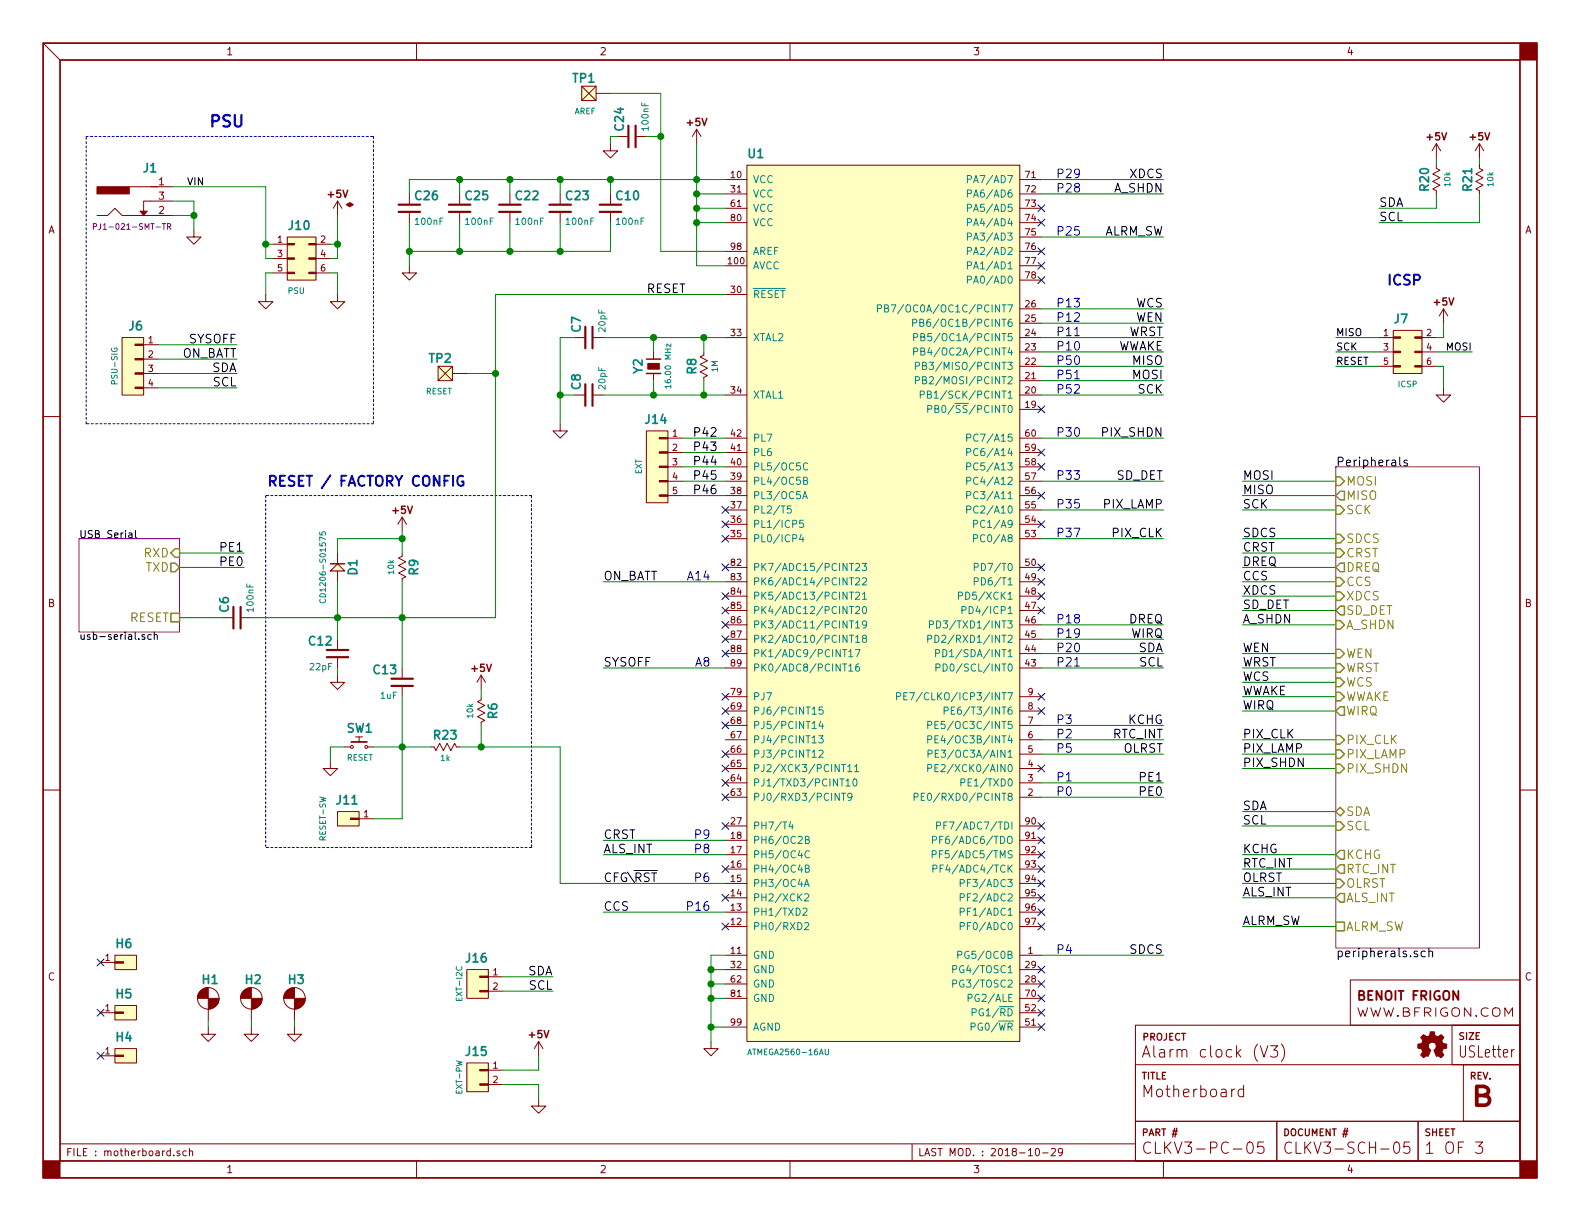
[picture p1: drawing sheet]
EESchema Schematic File Version 4
LIBS:motherboard-cache
EELAYER 26 0
EELAYER END
$Descr USLetter 11000 8500
encoding utf-8
Sheet 1 3
Title "Motherboard"
Date "2018-10-29"
Rev "B"
Comp ""
Comment1 "CLKV3-PC-05"
Comment2 "CLKV3-SCH-05"
Comment3 "Alarm clock (V3)"
Comment4 ""
$EndDescr
$Comp
L connectors:HEADER-2x03 J7
U 1 1
P 9800 2450
F 0 "J7" H 9700 2650 60  0000 L BNB
F 1 "ICSP" H 9800 2250 40  0000 C TNN
F 2 "conn-header:HDR-M-2x03" H 9800 1250 60  0001 C CNN
F 3 "" H 9800 1250 60  0001 C CNN
F 4 "CES-103-01-T-D" H 9700 2750 40  0001 L BNN "Part"
F 5 "Connector" H 9700 2850 40  0001 L BNN "Family"
	1    9800 2450
	1    0    0    -1  
$EndComp
$Comp
L ic-cpu:ATMEGA2560-16AU U1
U 1 1
P 6150 4200
F 0 "U1" H 5200 7300 60  0000 L BNB
F 1 "ATMEGA2560-16AU" H 5200 1100 40  0000 L TNN
F 2 "smt-qfp:QFP-14-100" H 5200 1000 40  0001 L CNN
F 3 "A" H 5200 7475 40  0001 L BNN
F 4 "IC" H 5200 7400 40  0001 L BNN "Family"
	1    6150 4200
	1    0    0    -1  
$EndComp
$Comp
L power:GND #PWR05
U 1 1
P 4950 7250
F 0 "#PWR05" H 4950 7300 30  0001 C CNN
F 1 "GND" H 4950 7125 30  0001 C CNN
F 2 "" H 4950 7250 60  0000 C CNN
F 3 "" H 4950 7250 60  0000 C CNN
	1    4950 7250
	1    0    0    -1  
$EndComp
Wire Wire Line
	4950 7150 5050 7150
Wire Wire Line
	4950 6650 4950 6750
Wire Wire Line
	5050 6950 4950 6950
Connection ~ 4950 7150
Wire Wire Line
	5050 6850 4950 6850
Connection ~ 4950 6950
Wire Wire Line
	5050 6750 4950 6750
Connection ~ 4950 6850
Wire Wire Line
	5050 6650 4950 6650
Connection ~ 4950 6750
Wire Wire Line
	9600 2350 9300 2350
$Comp
L power:+5V #PWR06
U 1 1
P 10050 2250
F 0 "#PWR06" H 10050 2475 30  0001 C CNN
F 1 "+5V" V 9975 2250 30  0001 C CNN
F 2 "" H 10050 2250 60  0000 C CNN
F 3 "" H 10050 2250 60  0000 C CNN
	1    10050 2250
	1    0    0    -1  
$EndComp
$Comp
L power:GND #PWR07
U 1 1
P 10050 2700
F 0 "#PWR07" H 10050 2750 30  0001 C CNN
F 1 "GND" H 10050 2575 30  0001 C CNN
F 2 "" H 10050 2700 60  0000 C CNN
F 3 "" H 10050 2700 60  0000 C CNN
	1    10050 2700
	1    0    0    -1  
$EndComp
Wire Wire Line
	10000 2550 10050 2550
Wire Wire Line
	10050 2550 10050 2700
Wire Wire Line
	10000 2350 10050 2350
Wire Wire Line
	10050 2350 10050 2250
Wire Wire Line
	10000 2450 10250 2450
Text Label 10250 2450 2    50   ~ 0
MOSI
Wire Wire Line
	9600 2450 9300 2450
Wire Wire Line
	9600 2550 9300 2550
Text Label 9300 2550 0    50   ~ 0
RESET
Text Label 9300 2450 0    50   ~ 0
SCK
Text Label 9300 2350 0    50   ~ 0
MISO
Wire Wire Line
	7250 2750 8100 2750
Wire Wire Line
	7250 2650 8100 2650
Wire Wire Line
	7250 2550 8100 2550
Text Label 8100 2550 2    60   ~ 0
MISO
Text Label 8100 2650 2    60   ~ 0
MOSI
Text Label 8100 2750 2    60   ~ 0
SCK
$Sheet
S 550  3750 700  650 
U 578C5B51
F0 "USB Serial" 50
F1 "usb-serial.sch" 50
F2 "RXD" I R 1250 3850 60 
F3 "TXD" O R 1250 3950 60 
F4 "RESET" U R 1250 4300 60 
$EndSheet
$Comp
L connectors:HEADER-1x01 H5
U 1 1
P 850 7050
F 0 "H5" H 800 7150 60  0000 L BNB
F 1 "HEADER-1x01" V 1000 7050 40  0001 C CNN
F 2 "conn-wire-pads:SolderPad-100x500" H 700 7025 60  0001 C CNN
F 3 "" H 800 7125 60  0001 C CNN
F 4 "-" H 800 7250 40  0001 L BNN "Part"
F 5 "Virtual" H 800 7350 40  0001 L BNN "Family"
	1    850  7050
	1    0    0    -1  
$EndComp
$Comp
L connectors:HEADER-1x01 H4
U 1 1
P 850 7350
F 0 "H4" H 800 7450 60  0000 L BNB
F 1 "HEADER-1x01" V 1000 7350 40  0001 C CNN
F 2 "conn-wire-pads:SolderPad-100x500" H 700 7325 60  0001 C CNN
F 3 "" H 800 7425 60  0001 C CNN
F 4 "-" H 800 7550 40  0001 L BNN "Part"
F 5 "Virtual" H 800 7650 40  0001 L BNN "Family"
	1    850  7350
	1    0    0    -1  
$EndComp
$Comp
L passive:RESISTOR R8
U 1 1
P 4900 2550
F 0 "R8" H 4900 2635 60  0000 C CNB
F 1 "1M" H 4900 2475 40  0000 C CNN
F 2 "smt:R-0603" H 4900 2410 40  0001 C CNN
F 3 "" H 4900 2650 60  0000 C CNN
F 4 "-" H 4900 2710 45  0001 C CNN "Part"
F 5 "Passive" H 5130 2840 50  0001 C CNN "Family"
	1    4900 2550
	0    -1   1    0   
$EndComp
Wire Wire Line
	4200 2350 4550 2350
Wire Wire Line
	4900 2350 4900 2450
Wire Wire Line
	4900 2750 4900 2650
Wire Wire Line
	4200 2750 4550 2750
$Comp
L passive:CRYSTAL Y2
U 1 1
P 4550 2550
F 0 "Y2" H 4550 2660 60  0000 C CNB
F 1 "16.00 MHz" H 4550 2450 40  0000 C CNN
F 2 "crystals:smt-CSM-3X-7x4mm" H 4550 2390 40  0001 C CNN
F 3 "" H 4550 2670 60  0000 C CNN
F 4 "ECS-160-20-3X-TR" V 4800 2450 45  0001 C CNN "Part"
F 5 "Passive" H 4780 2840 50  0001 C CNN "Family"
	1    4550 2550
	0    -1   -1   0   
$EndComp
Wire Wire Line
	4550 2350 4550 2450
Connection ~ 4900 2350
Wire Wire Line
	4550 2650 4550 2750
Connection ~ 4900 2750
$Comp
L passive:CAP C7
U 1 1
P 4100 2350
F 0 "C7" H 4130 2440 60  0000 L CNB
F 1 "20pF" H 4130 2260 45  0000 L CNN
F 2 "smt:C-0603" H 4135 2195 40  0001 L CNN
F 3 "" H 4100 2450 60  0001 C CNN
F 4 "-" H 4140 2515 45  0001 L CNN "Part"
F 5 "Passive" H 4330 2640 50  0001 C CNN "Family"
	1    4100 2350
	0    -1   -1   0   
$EndComp
$Comp
L passive:CAP C8
U 1 1
P 4100 2750
F 0 "C8" H 4130 2840 60  0000 L CNB
F 1 "20pF" H 4130 2660 45  0000 L CNN
F 2 "smt:C-0603" H 4135 2595 40  0001 L CNN
F 3 "" H 4100 2850 60  0001 C CNN
F 4 "-" H 4140 2915 45  0001 L CNN "Part"
F 5 "Passive" H 4330 3040 50  0001 C CNN "Family"
	1    4100 2750
	0    -1   -1   0   
$EndComp
$Comp
L power:GND #PWR011
U 1 1
P 3900 2950
F 0 "#PWR011" H 3900 3000 30  0001 C CNN
F 1 "GND" H 3900 2825 30  0001 C CNN
F 2 "" H 3900 2950 60  0000 C CNN
F 3 "" H 3900 2950 60  0000 C CNN
	1    3900 2950
	1    0    0    -1  
$EndComp
Wire Wire Line
	3900 2350 3900 2750
Wire Wire Line
	3900 2750 4000 2750
Wire Wire Line
	3900 2350 4000 2350
Connection ~ 3900 2750
Connection ~ 4550 2350
Connection ~ 4550 2750
Wire Wire Line
	7250 4550 8100 4550
Wire Wire Line
	7250 4650 8100 4650
Text Label 8100 4550 2    60   ~ 0
SDA
Text Label 8100 4650 2    60   ~ 0
SCL
$Comp
L passive:CAP C10
U 1 1
P 4250 1450
F 0 "C10" H 4280 1540 60  0000 L CNB
F 1 "100nF" H 4280 1360 45  0000 L CNN
F 2 "smt:C-0603" H 4285 1295 40  0001 L CNN
F 3 "" H 4250 1550 60  0001 C CNN
F 4 "-" H 4290 1615 45  0001 L CNN "Part"
F 5 "Passive" H 4480 1740 50  0001 C CNN "Family"
	1    4250 1450
	1    0    0    -1  
$EndComp
$Comp
L switches:MOM-SPST SW1
U 1 1
P 2500 5200
F 0 "SW1" H 2400 5300 60  0000 L BNB
F 1 "RESET" H 2400 5150 40  0000 L TNN
F 2 "switches:B3F-10XX" H 2400 5075 40  0001 L TNN
F 3 "" H 2425 4975 60  0001 C CNN
F 4 "B3F-1000" H 2575 5400 40  0001 L BNN "Part"
F 5 "Switch" H 2575 5500 40  0001 L BNN "Family"
	1    2500 5200
	-1   0    0    -1  
$EndComp
$Comp
L connectors:HEADER-1x01 H6
U 1 1
P 850 6700
F 0 "H6" H 800 6800 60  0000 L BNB
F 1 "HEADER-1x01" V 1000 6700 40  0001 C CNN
F 2 "conn-wire-pads:SolderPad-100x300" H 700 6675 60  0001 C CNN
F 3 "" H 800 6775 60  0001 C CNN
F 4 "-" H 800 6900 40  0001 L BNN "Part"
F 5 "Virtual" H 800 7000 40  0001 L BNN "Family"
	1    850  6700
	1    0    0    -1  
$EndComp
$Comp
L power:GND #PWR016
U 1 1
P 2300 5300
F 0 "#PWR016" H 2300 5350 30  0001 C CNN
F 1 "GND" H 2300 5175 30  0001 C CNN
F 2 "" H 2300 5300 60  0000 C CNN
F 3 "" H 2300 5300 60  0000 C CNN
	1    2300 5300
	-1   0    0    -1  
$EndComp
Wire Wire Line
	2400 5200 2300 5200
Wire Wire Line
	2300 5200 2300 5300
Wire Wire Line
	3000 5200 2800 5200
$Comp
L passive:CAP C13
U 1 1
P 2800 4750
F 0 "C13" H 2830 4840 60  0000 L CNB
F 1 "1uF" H 2830 4660 45  0000 L CNN
F 2 "smt:C-0603" H 2835 4595 40  0001 L CNN
F 3 "" H 2800 4850 60  0001 C CNN
F 4 "-" H 2840 4915 45  0001 L CNN "Part"
F 5 "Passive" H 3030 5040 50  0001 C CNN "Family"
	1    2800 4750
	-1   0    0    -1  
$EndComp
Wire Wire Line
	2800 4850 2800 5200
Connection ~ 2800 5200
$Comp
L power:+5V #PWR019
U 1 1
P 2800 3700
F 0 "#PWR019" H 2800 3925 30  0001 C CNN
F 1 "+5V" V 2725 3700 30  0001 C CNN
F 2 "" H 2800 3700 60  0000 C CNN
F 3 "" H 2800 3700 60  0000 C CNN
	1    2800 3700
	-1   0    0    -1  
$EndComp
$Comp
L passive:RESISTOR R9
U 1 1
P 2800 3950
F 0 "R9" H 2800 4035 60  0000 C CNB
F 1 "10k" H 2800 3875 40  0000 C CNN
F 2 "smt:R-0603" H 2800 3810 40  0001 C CNN
F 3 "" H 2800 4050 60  0000 C CNN
F 4 "-" H 2800 4110 45  0001 C CNN "Part"
F 5 "Passive" H 3030 4240 50  0001 C CNN "Family"
	1    2800 3950
	0    1    -1   0   
$EndComp
Wire Wire Line
	2800 3700 2800 3750
$Comp
L passive:RESISTOR R6
U 1 1
P 3350 4950
F 0 "R6" H 3350 5035 60  0000 C CNB
F 1 "10k" H 3350 4875 40  0000 C CNN
F 2 "smt:R-0603" H 3350 4810 40  0001 C CNN
F 3 "" H 3350 5050 60  0000 C CNN
F 4 "-" H 3350 5110 45  0001 C CNN "Part"
F 5 "Passive" H 3580 5240 50  0001 C CNN "Family"
	1    3350 4950
	0    1    -1   0   
$EndComp
$Comp
L power:+5V #PWR020
U 1 1
P 3350 4800
F 0 "#PWR020" H 3350 5025 30  0001 C CNN
F 1 "+5V" V 3275 4800 30  0001 C CNN
F 2 "" H 3350 4800 60  0000 C CNN
F 3 "" H 3350 4800 60  0000 C CNN
	1    3350 4800
	-1   0    0    -1  
$EndComp
Wire Wire Line
	3350 4800 3350 4850
Wire Wire Line
	3350 5050 3350 5200
$Comp
L passive:CAP C12
U 1 1
P 2350 4550
F 0 "C12" H 2380 4640 60  0000 L CNB
F 1 "22pF" H 2380 4460 45  0000 L CNN
F 2 "smt:C-0603" H 2385 4395 40  0001 L CNN
F 3 "" H 2350 4650 60  0001 C CNN
F 4 "-" H 2390 4715 45  0001 L CNN "Part"
F 5 "Passive" H 2580 4840 50  0001 C CNN "Family"
	1    2350 4550
	-1   0    0    -1  
$EndComp
$Comp
L power:GND #PWR021
U 1 1
P 2350 4700
F 0 "#PWR021" H 2350 4750 30  0001 C CNN
F 1 "GND" H 2350 4575 30  0001 C CNN
F 2 "" H 2350 4700 60  0000 C CNN
F 3 "" H 2350 4700 60  0000 C CNN
	1    2350 4700
	-1   0    0    -1  
$EndComp
Wire Wire Line
	2350 4650 2350 4700
Wire Wire Line
	2350 4450 2350 4300
Text Label 4200 6150 0    60   ~ 0
CFG\~RST
Wire Wire Line
	4950 7150 4950 7250
Wire Wire Line
	4950 6950 4950 7150
Wire Wire Line
	4950 6850 4950 6950
Wire Wire Line
	4950 6750 4950 6850
Wire Wire Line
	4900 2350 5050 2350
Wire Wire Line
	4900 2750 5050 2750
Wire Wire Line
	3900 2750 3900 2950
Wire Wire Line
	4550 2350 4900 2350
Wire Wire Line
	4550 2750 4900 2750
Wire Wire Line
	2800 5200 2600 5200
Wire Wire Line
	7250 4450 8100 4450
Text Label 8100 5150 2    60   ~ 0
RTC_INT
Wire Wire Line
	2800 4050 2800 4300
Wire Wire Line
	2800 4300 2350 4300
Connection ~ 2800 4300
Wire Wire Line
	2800 4300 2800 4650
Connection ~ 2350 4300
Wire Wire Line
	1250 3950 1700 3950
Wire Wire Line
	1250 3850 1700 3850
Text Label 1700 3850 2    60   ~ 0
PE1
Text Label 1700 3950 2    60   ~ 0
PE0
Wire Wire Line
	7250 5450 8100 5450
Wire Wire Line
	7250 5550 8100 5550
Text Label 8100 5550 2    60   ~ 0
PE0
Text Label 8100 5450 2    60   ~ 0
PE1
Wire Wire Line
	7250 2250 8100 2250
Text Label 8100 2250 2    60   ~ 0
WEN
Wire Wire Line
	7250 5150 8100 5150
Text Label 8100 4450 2    60   ~ 0
WIRQ
Wire Wire Line
	7250 2350 8100 2350
Text Label 8100 2350 2    60   ~ 0
WRST
Wire Wire Line
	7250 2150 8100 2150
Text Label 8100 2150 2    60   ~ 0
WCS
Wire Wire Line
	7250 2450 8100 2450
Text Label 8100 2450 2    60   ~ 0
WWAKE
$Comp
L power:+5V #PWR0117
U 1 1
P 4850 1000
F 0 "#PWR0117" H 4850 1225 30  0001 C CNN
F 1 "+5V" V 4775 1000 30  0001 C CNN
F 2 "" H 4850 1000 60  0000 C CNN
F 3 "" H 4850 1000 60  0000 C CNN
	1    4850 1000
	1    0    0    -1  
$EndComp
Wire Wire Line
	4850 1000 4850 1250
Wire Wire Line
	4850 1250 5050 1250
Wire Wire Line
	4850 1250 4850 1350
Wire Wire Line
	4850 1350 5050 1350
Connection ~ 4850 1250
Wire Wire Line
	4850 1350 4850 1450
Wire Wire Line
	4850 1450 5050 1450
Connection ~ 4850 1350
Wire Wire Line
	4850 1450 4850 1550
Wire Wire Line
	4850 1550 5050 1550
Connection ~ 4850 1450
$Comp
L connectors:Hole H1
U 1 1
P 1450 6950
AR Path="/5B7CBD41" Ref="H1"  Part="1" 
AR Path="/5B9219B1/5B7CBD41" Ref="H?"  Part="1" 
F 0 "H1" H 1400 7050 60  0000 L BNB
F 1 "Hole" H 1500 6850 40  0001 L TNN
F 2 "conn-wire-pads:Hole-Screw-#4" H 1500 6775 40  0001 L TNN
F 3 "" H 1400 7025 60  0001 C CNN
F 4 "Virtual" H 1400 7175 40  0001 L BNN "Family"
F 5 "-" H 0   50  50  0001 C CNN "Part"
	1    1450 6950
	1    0    0    -1  
$EndComp
$Comp
L power:GND #PWR09
U 1 1
P 1450 7150
AR Path="/5B7CBD48" Ref="#PWR09"  Part="1" 
AR Path="/5B9219B1/5B7CBD48" Ref="#PWR?"  Part="1" 
F 0 "#PWR09" H 1450 7200 30  0001 C CNN
F 1 "GND" H 1450 7025 30  0001 C CNN
F 2 "" H 1450 7150 60  0000 C CNN
F 3 "" H 1450 7150 60  0000 C CNN
	1    1450 7150
	1    0    0    -1  
$EndComp
Wire Wire Line
	1450 7100 1450 7150
$Comp
L connectors:Hole H2
U 1 1
P 1750 6950
AR Path="/5B7CBD50" Ref="H2"  Part="1" 
AR Path="/5B9219B1/5B7CBD50" Ref="H?"  Part="1" 
F 0 "H2" H 1700 7050 60  0000 L BNB
F 1 "Hole" H 1800 6850 40  0001 L TNN
F 2 "conn-wire-pads:Hole-Screw-#4" H 1800 6775 40  0001 L TNN
F 3 "" H 1700 7025 60  0001 C CNN
F 4 "Virtual" H 1700 7175 40  0001 L BNN "Family"
F 5 "-" H 0   50  50  0001 C CNN "Part"
	1    1750 6950
	1    0    0    -1  
$EndComp
$Comp
L power:GND #PWR010
U 1 1
P 1750 7150
AR Path="/5B7CBD57" Ref="#PWR010"  Part="1" 
AR Path="/5B9219B1/5B7CBD57" Ref="#PWR?"  Part="1" 
F 0 "#PWR010" H 1750 7200 30  0001 C CNN
F 1 "GND" H 1750 7025 30  0001 C CNN
F 2 "" H 1750 7150 60  0000 C CNN
F 3 "" H 1750 7150 60  0000 C CNN
	1    1750 7150
	1    0    0    -1  
$EndComp
Wire Wire Line
	1750 7100 1750 7150
$Comp
L connectors:Hole H3
U 1 1
P 2050 6950
AR Path="/5B7CBD5F" Ref="H3"  Part="1" 
AR Path="/5B9219B1/5B7CBD5F" Ref="H?"  Part="1" 
F 0 "H3" H 2000 7050 60  0000 L BNB
F 1 "Hole" H 2100 6850 40  0001 L TNN
F 2 "conn-wire-pads:Hole-Screw-#4" H 2100 6775 40  0001 L TNN
F 3 "" H 2000 7025 60  0001 C CNN
F 4 "Virtual" H 2000 7175 40  0001 L BNN "Family"
F 5 "-" H 0   50  50  0001 C CNN "Part"
	1    2050 6950
	1    0    0    -1  
$EndComp
$Comp
L power:GND #PWR012
U 1 1
P 2050 7150
AR Path="/5B7CBD66" Ref="#PWR012"  Part="1" 
AR Path="/5B9219B1/5B7CBD66" Ref="#PWR?"  Part="1" 
F 0 "#PWR012" H 2050 7200 30  0001 C CNN
F 1 "GND" H 2050 7025 30  0001 C CNN
F 2 "" H 2050 7150 60  0000 C CNN
F 3 "" H 2050 7150 60  0000 C CNN
	1    2050 7150
	1    0    0    -1  
$EndComp
Wire Wire Line
	2050 7100 2050 7150
Wire Wire Line
	9300 3350 8650 3350
Wire Wire Line
	9300 3450 8650 3450
Wire Wire Line
	9300 3550 8650 3550
Wire Wire Line
	9300 3750 8650 3750
Wire Wire Line
	9300 3850 8650 3850
Wire Wire Line
	9300 3950 8650 3950
Wire Wire Line
	9300 4050 8650 4050
Wire Wire Line
	9300 4150 8650 4150
Wire Wire Line
	9300 4350 8650 4350
Wire Wire Line
	9300 4550 8650 4550
Wire Wire Line
	9300 4650 8650 4650
Wire Wire Line
	9300 4750 8650 4750
Wire Wire Line
	9300 4850 8650 4850
Wire Wire Line
	9300 4950 8650 4950
Wire Wire Line
	9300 5150 8650 5150
Wire Wire Line
	9300 5250 8650 5250
Wire Wire Line
	9300 5350 8650 5350
Wire Wire Line
	9300 5650 8650 5650
Wire Wire Line
	9300 5750 8650 5750
Wire Wire Line
	9300 5950 8650 5950
Wire Wire Line
	9300 6050 8650 6050
Text Label 8650 3350 0    60   ~ 0
MOSI
Text Label 8650 3450 0    60   ~ 0
MISO
Text Label 8650 3550 0    60   ~ 0
SCK
Text Label 8650 3750 0    60   ~ 0
SDCS
Text Label 8650 3850 0    60   ~ 0
CRST
Text Label 8650 3950 0    60   ~ 0
DREQ
Text Label 8650 4050 0    60   ~ 0
CCS
Text Label 8650 4150 0    60   ~ 0
XDCS
Text Label 8650 4350 0    60   ~ 0
A_SHDN
Text Label 8650 4550 0    60   ~ 0
WEN
Text Label 8650 4650 0    60   ~ 0
WRST
Text Label 8650 4750 0    60   ~ 0
WCS
Text Label 8650 4850 0    60   ~ 0
WWAKE
Text Label 8650 4950 0    60   ~ 0
WIRQ
Text Label 8650 5150 0    60   ~ 0
PIX_CLK
Text Label 8650 5250 0    60   ~ 0
PIX_LAMP
Text Label 8650 5350 0    60   ~ 0
PIX_SHDN
Text Label 8650 5650 0    60   ~ 0
SDA
Text Label 8650 5750 0    60   ~ 0
SCL
Text Label 8650 5950 0    60   ~ 0
KCHG
Text Label 8650 6050 0    60   ~ 0
RTC_INT
Wire Notes Line
	3700 5900 1850 5900
Wire Notes Line
	3700 3450 3700 5900
Text Notes 3250 3400 2    70   ~ 14
RESET / FACTORY CONFIG
Wire Wire Line
	5050 6350 4200 6350
Text Label 4200 6350 0    60   ~ 0
CCS
Wire Wire Line
	5050 5950 4200 5950
Text Label 4200 5950 0    60   ~ 0
ALS_INT
Wire Wire Line
	7250 6650 8100 6650
Text Label 8100 6650 2    60   ~ 0
SDCS
Wire Wire Line
	5050 5850 4200 5850
Text Label 4200 5850 0    60   ~ 0
CRST
Wire Wire Line
	7250 5050 8100 5050
Text Label 8100 4350 2    60   ~ 0
DREQ
Wire Wire Line
	7250 4350 8100 4350
Text Label 8100 5050 2    60   ~ 0
KCHG
Wire Wire Line
	7250 1350 8100 1350
Text Label 8100 1350 2    60   ~ 0
A_SHDN
Text Label 8100 3750 2    60   ~ 0
PIX_CLK
Wire Wire Line
	7250 3550 8100 3550
Text Label 8100 3550 2    60   ~ 0
PIX_LAMP
Wire Wire Line
	7250 3050 8100 3050
Text Label 8100 3050 2    60   ~ 0
PIX_SHDN
$Comp
L passive:RESISTOR R20
U 1 1
P 10000 1250
F 0 "R20" H 10000 1335 60  0000 C CNB
F 1 "10k" H 10000 1175 40  0000 C CNN
F 2 "smt:R-0603" H 10000 1110 40  0001 C CNN
F 3 "" H 10000 1350 60  0000 C CNN
F 4 "-" H 10000 1410 45  0001 C CNN "Part"
F 5 "Passive" H 10230 1540 50  0001 C CNN "Family"
	1    10000 1250
	0    -1   -1   0   
$EndComp
$Comp
L passive:RESISTOR R21
U 1 1
P 10300 1250
F 0 "R21" H 10300 1335 60  0000 C CNB
F 1 "10k" H 10300 1175 40  0000 C CNN
F 2 "smt:R-0603" H 10300 1110 40  0001 C CNN
F 3 "" H 10300 1350 60  0000 C CNN
F 4 "-" H 10300 1410 45  0001 C CNN "Part"
F 5 "Passive" H 10530 1540 50  0001 C CNN "Family"
	1    10300 1250
	0    -1   -1   0   
$EndComp
$Comp
L power:+5V #PWR0129
U 1 1
P 10000 1100
F 0 "#PWR0129" H 10000 1325 30  0001 C CNN
F 1 "+5V" V 9925 1100 30  0001 C CNN
F 2 "" H 10000 1100 60  0000 C CNN
F 3 "" H 10000 1100 60  0000 C CNN
	1    10000 1100
	1    0    0    -1  
$EndComp
$Comp
L power:+5V #PWR0130
U 1 1
P 10300 1100
F 0 "#PWR0130" H 10300 1325 30  0001 C CNN
F 1 "+5V" V 10225 1100 30  0001 C CNN
F 2 "" H 10300 1100 60  0000 C CNN
F 3 "" H 10300 1100 60  0000 C CNN
	1    10300 1100
	1    0    0    -1  
$EndComp
Wire Wire Line
	10000 1100 10000 1150
Wire Wire Line
	10300 1100 10300 1150
Wire Wire Line
	10000 1350 10000 1450
Wire Wire Line
	10000 1450 9600 1450
Wire Wire Line
	10300 1350 10300 1550
Wire Wire Line
	10300 1550 9600 1550
Text Label 9600 1450 0    60   ~ 0
SDA
Text Label 9600 1550 0    60   ~ 0
SCL
$Sheet
S 9300 3250 1000 3350
U 579732DD
F0 "Peripherals" 60
F1 "peripherals.sch" 60
F2 "RTC_INT" O L 9300 6050 60 
F3 "SCL" I L 9300 5750 60 
F4 "SDA" T L 9300 5650 60 
F5 "CCS" I L 9300 4050 60 
F6 "XDCS" I L 9300 4150 60 
F7 "CRST" I L 9300 3850 60 
F8 "SDCS" I L 9300 3750 60 
F9 "WEN" I L 9300 4550 60 
F10 "WRST" I L 9300 4650 60 
F11 "SCK" I L 9300 3550 60 
F12 "MISO" O L 9300 3450 60 
F13 "WCS" I L 9300 4750 60 
F14 "MOSI" I L 9300 3350 60 
F15 "WWAKE" I L 9300 4850 60 
F16 "WIRQ" O L 9300 4950 60 
F17 "KCHG" O L 9300 5950 60 
F18 "PIX_LAMP" I L 9300 5250 60 
F19 "A_SHDN" I L 9300 4350 60 
F20 "PIX_CLK" I L 9300 5150 60 
F21 "DREQ" O L 9300 3950 60 
F22 "PIX_SHDN" I L 9300 5350 60 
F23 "ALRM_SW" U L 9300 6450 60 
F24 "SD_DET" O L 9300 4250 60 
F25 "OLRST" I L 9300 6150 60 
F26 "ALS_INT" O L 9300 6250 60 
$EndSheet
Text Label 8650 6450 0    60   ~ 0
ALRM_SW
NoConn ~ 7250 4950
NoConn ~ 7250 4850
NoConn ~ 7250 4050
NoConn ~ 7250 4150
NoConn ~ 7250 4250
NoConn ~ 5050 4850
NoConn ~ 5050 4950
NoConn ~ 5050 5050
NoConn ~ 5050 5250
NoConn ~ 5050 5350
$Comp
L passive:CAP C24
U 1 1
P 4400 950
F 0 "C24" H 4430 1040 60  0000 L CNB
F 1 "100nF" H 4430 860 45  0000 L CNN
F 2 "smt:C-0603" H 4435 795 40  0001 L CNN
F 3 "" H 4400 1050 60  0001 C CNN
F 4 "-" H 4440 1115 45  0001 L CNN "Part"
F 5 "Passive" H 4630 1240 50  0001 C CNN "Family"
	1    4400 950 
	0    -1   -1   0   
$EndComp
$Comp
L power:GND #PWR0133
U 1 1
P 2850 1850
F 0 "#PWR0133" H 2850 1900 30  0001 C CNN
F 1 "GND" H 2850 1725 30  0001 C CNN
F 2 "" H 2850 1850 60  0000 C CNN
F 3 "" H 2850 1850 60  0000 C CNN
	1    2850 1850
	1    0    0    -1  
$EndComp
Wire Wire Line
	5050 1750 4600 1750
Wire Wire Line
	4850 1550 4850 1850
Wire Wire Line
	4850 1850 5050 1850
Connection ~ 4850 1550
$Comp
L passive:CAP C23
U 1 1
P 3900 1450
F 0 "C23" H 3930 1540 60  0000 L CNB
F 1 "100nF" H 3930 1360 45  0000 L CNN
F 2 "smt:C-0603" H 3935 1295 40  0001 L CNN
F 3 "" H 3900 1550 60  0001 C CNN
F 4 "-" H 3940 1615 45  0001 L CNN "Part"
F 5 "Passive" H 4130 1740 50  0001 C CNN "Family"
	1    3900 1450
	1    0    0    -1  
$EndComp
$Comp
L passive:CAP C22
U 1 1
P 3550 1450
F 0 "C22" H 3580 1540 60  0000 L CNB
F 1 "100nF" H 3580 1360 45  0000 L CNN
F 2 "smt:C-0603" H 3585 1295 40  0001 L CNN
F 3 "" H 3550 1550 60  0001 C CNN
F 4 "-" H 3590 1615 45  0001 L CNN "Part"
F 5 "Passive" H 3780 1740 50  0001 C CNN "Family"
	1    3550 1450
	1    0    0    -1  
$EndComp
Wire Wire Line
	4850 1250 4250 1250
Wire Wire Line
	4250 1250 4250 1350
Wire Wire Line
	4250 1250 3900 1250
Wire Wire Line
	3900 1250 3900 1350
Connection ~ 4250 1250
Wire Wire Line
	3900 1250 3550 1250
Wire Wire Line
	3550 1250 3550 1350
Connection ~ 3900 1250
Wire Wire Line
	4250 1550 4250 1750
NoConn ~ 7250 5350
Wire Wire Line
	7250 5250 8100 5250
Text Label 8100 5250 2    60   ~ 0
OLRST
$Comp
L passive:CAP C25
U 1 1
P 3200 1450
F 0 "C25" H 3230 1540 60  0000 L CNB
F 1 "100nF" H 3230 1360 45  0000 L CNN
F 2 "smt:C-0603" H 3235 1295 40  0001 L CNN
F 3 "" H 3200 1550 60  0001 C CNN
F 4 "-" H 3240 1615 45  0001 L CNN "Part"
F 5 "Passive" H 3430 1740 50  0001 C CNN "Family"
	1    3200 1450
	1    0    0    -1  
$EndComp
Wire Wire Line
	3550 1250 3200 1250
Wire Wire Line
	3200 1250 3200 1350
Connection ~ 3550 1250
Wire Wire Line
	7250 1250 8100 1250
Text Label 8100 1250 2    60   ~ 0
XDCS
$Comp
L passive:CAP C26
U 1 1
P 2850 1450
F 0 "C26" H 2880 1540 60  0000 L CNB
F 1 "100nF" H 2880 1360 45  0000 L CNN
F 2 "smt:C-0603" H 2885 1295 40  0001 L CNN
F 3 "" H 2850 1550 60  0001 C CNN
F 4 "-" H 2890 1615 45  0001 L CNN "Part"
F 5 "Passive" H 3080 1740 50  0001 C CNN "Family"
	1    2850 1450
	1    0    0    -1  
$EndComp
Wire Wire Line
	3200 1250 2850 1250
Wire Wire Line
	2850 1250 2850 1350
Connection ~ 3200 1250
Wire Wire Line
	2850 1750 2850 1550
Wire Wire Line
	3200 1750 3200 1550
Wire Wire Line
	3550 1550 3550 1750
Connection ~ 3550 1750
Wire Wire Line
	3900 1550 3900 1750
Connection ~ 3900 1750
Wire Wire Line
	3550 1750 3900 1750
Wire Wire Line
	3900 1750 4250 1750
Wire Wire Line
	3550 1750 3200 1750
Wire Wire Line
	3200 1750 2850 1750
Connection ~ 3200 1750
Wire Wire Line
	2850 1750 2850 1850
Connection ~ 2850 1750
Wire Wire Line
	7250 1650 8100 1650
Text Label 8100 1650 2    60   ~ 0
ALRM_SW
Wire Wire Line
	5050 4650 4200 4650
Text Label 4200 4650 0    60   ~ 0
SYSOFF
Wire Wire Line
	2800 4300 3450 4300
Wire Wire Line
	9300 4250 8650 4250
Text Label 8650 4250 0    60   ~ 0
SD_DET
Wire Wire Line
	8650 6450 9300 6450
Wire Wire Line
	7250 3350 8100 3350
Text Label 8100 3350 2    60   ~ 0
SD_DET
Wire Wire Line
	5050 3150 4750 3150
Wire Wire Line
	5050 3050 4750 3050
Text Label 5000 3050 2    60   ~ 0
P42
Text Label 5000 3150 2    60   ~ 0
P43
Wire Wire Line
	4750 3250 5050 3250
Text Label 5000 3250 2    60   ~ 0
P44
NoConn ~ 5050 3550
NoConn ~ 5050 3650
NoConn ~ 5050 3750
$Comp
L connectors:HEADER-1x05 J14
U 1 1
P 4600 3250
F 0 "J14" H 4550 3550 60  0000 L BNB
F 1 "EXT" V 4750 3250 40  0000 C CNN
F 2 "conn-wire-pads:WP-40mil-1x05" H 4600 3250 60  0001 C CNN
F 3 "" H 4600 3250 60  0001 C CNN
F 4 "-" H 4550 3650 40  0001 L BNN "Part"
F 5 "Virtual" H 4550 3750 40  0001 L BNN "Family"
	1    4600 3250
	-1   0    0    -1  
$EndComp
Wire Wire Line
	4750 3350 5050 3350
Wire Wire Line
	5050 3450 4750 3450
Text Label 5000 3350 2    60   ~ 0
P45
Text Label 5000 3450 2    60   ~ 0
P46
$Comp
L connectors:HEADER-1x02 J15
U 1 1
P 3350 7500
F 0 "J15" H 3300 7650 60  0000 L BNB
F 1 "EXT-PW" V 3500 7500 40  0000 C CNN
F 2 "conn-wire-pads:WP-50mil-1x02" H 3350 7500 60  0001 C CNN
F 3 "" H 3350 7500 60  0001 C CNN
F 4 "-" H 3300 7750 40  0001 L BNN "Part"
F 5 "Virtual" H 3300 7850 40  0001 L BNN "Family"
	1    3350 7500
	-1   0    0    -1  
$EndComp
$Comp
L power:+5V #PWR014
U 1 1
P 3750 7350
F 0 "#PWR014" H 3750 7575 30  0001 C CNN
F 1 "+5V" V 3675 7350 30  0001 C CNN
F 2 "" H 3750 7350 60  0000 C CNN
F 3 "" H 3750 7350 60  0000 C CNN
	1    3750 7350
	1    0    0    -1  
$EndComp
$Comp
L power:GND #PWR015
U 1 1
P 3750 7650
F 0 "#PWR015" H 3750 7700 30  0001 C CNN
F 1 "GND" H 3750 7525 30  0001 C CNN
F 2 "" H 3750 7650 60  0000 C CNN
F 3 "" H 3750 7650 60  0000 C CNN
	1    3750 7650
	1    0    0    -1  
$EndComp
Wire Wire Line
	3500 7450 3750 7450
Wire Wire Line
	3750 7450 3750 7350
Wire Wire Line
	3500 7550 3750 7550
Wire Wire Line
	3750 7550 3750 7650
$Comp
L connectors:HEADER-1x02 J16
U 1 1
P 3350 6850
F 0 "J16" H 3300 7000 60  0000 L BNB
F 1 "EXT-I2C" V 3500 6850 40  0000 C CNN
F 2 "conn-wire-pads:WP-50mil-1x02" H 3350 6850 60  0001 C CNN
F 3 "" H 3350 6850 60  0001 C CNN
F 4 "-" H 3300 7100 40  0001 L BNN "Part"
F 5 "Virtual" H 3300 7200 40  0001 L BNN "Family"
	1    3350 6850
	-1   0    0    -1  
$EndComp
Wire Wire Line
	3500 6800 3850 6800
Wire Wire Line
	3500 6900 3850 6900
Text Label 3850 6800 2    60   ~ 0
SDA
Text Label 3850 6900 2    60   ~ 0
SCL
NoConn ~ 5050 6450
NoConn ~ 5050 6250
NoConn ~ 5050 6050
NoConn ~ 5050 5750
NoConn ~ 5050 5550
NoConn ~ 7250 6450
NoConn ~ 7250 6350
NoConn ~ 7250 6250
NoConn ~ 7250 6150
NoConn ~ 7250 6050
NoConn ~ 7250 5950
NoConn ~ 7250 5850
NoConn ~ 7250 5750
NoConn ~ 5050 3950
NoConn ~ 5050 4350
NoConn ~ 5050 4150
NoConn ~ 5050 4250
NoConn ~ 5050 4450
NoConn ~ 5050 4550
NoConn ~ 7250 3150
NoConn ~ 7250 3250
NoConn ~ 7250 3450
NoConn ~ 7250 3650
NoConn ~ 7250 2850
NoConn ~ 7250 1750
NoConn ~ 7250 1850
NoConn ~ 7250 1950
NoConn ~ 7250 3950
NoConn ~ 5050 5450
NoConn ~ 700  6700
NoConn ~ 700  7050
NoConn ~ 700  7350
NoConn ~ 7250 6750
NoConn ~ 7250 6850
NoConn ~ 7250 6950
NoConn ~ 7250 7050
NoConn ~ 7250 7150
Text Notes 7350 1250 0    60   ~ 0
P29
Text Notes 7350 1350 0    60   ~ 0
P28
Text Notes 4950 4650 2    60   ~ 0
A8
Text Notes 7350 1650 0    60   ~ 0
P25
Text Notes 7350 2150 0    60   ~ 0
P13
Text Notes 7350 2250 0    60   ~ 0
P12
Text Notes 7350 2350 0    60   ~ 0
P11
Text Notes 7350 2450 0    60   ~ 0
P10
Text Notes 7350 2550 0    60   ~ 0
P50
Text Notes 7350 2650 0    60   ~ 0
P51
Text Notes 7350 2750 0    60   ~ 0
P52
Text Notes 7350 3050 0    60   ~ 0
P30
Text Notes 7350 3350 0    60   ~ 0
P33
Text Notes 7350 3550 0    60   ~ 0
P35
Text Notes 7350 3750 0    60   ~ 0
P37
Text Notes 7350 4350 0    60   ~ 0
P18
Text Notes 7350 4450 0    60   ~ 0
P19
Text Notes 7350 4550 0    60   ~ 0
P20
Text Notes 7350 4650 0    60   ~ 0
P21
Text Notes 7350 5050 0    60   ~ 0
P3
Text Notes 7350 5150 0    60   ~ 0
P2
Text Notes 7350 5250 0    60   ~ 0
P5
Text Notes 7350 5450 0    60   ~ 0
P1
Text Notes 7350 5550 0    60   ~ 0
P0
Text Notes 7350 6650 0    60   ~ 0
P4
Text Notes 4950 5850 2    60   ~ 0
P9
Text Notes 4950 5950 2    60   ~ 0
P8
Text Notes 4950 6150 2    60   ~ 0
P6
Text Notes 4950 6350 2    60   ~ 0
P16
Text Notes 9650 2000 0    70   ~ 14
ICSP
Wire Notes Line
	3700 3450 1850 3450
Wire Notes Line
	1850 3450 1850 5900
Connection ~ 3350 5200
Wire Wire Line
	3350 5200 3200 5200
$Comp
L passive:RESISTOR R23
U 1 1
P 3100 5200
F 0 "R23" H 3100 5285 60  0000 C CNB
F 1 "1k" H 3100 5125 40  0000 C CNN
F 2 "smt:R-0603" H 3100 5060 40  0001 C CNN
F 3 "" H 3100 5300 60  0000 C CNN
F 4 "-" H 3100 5360 45  0001 C CNN "Part"
F 5 "Passive" H 3330 5490 50  0001 C CNN "Family"
	1    3100 5200
	-1   0    0    -1  
$EndComp
NoConn ~ 7250 1450
$Comp
L passive:DIODE D1
U 1 1
P 2350 3950
F 0 "D1" H 2350 4060 60  0000 C CNB
F 1 "CD1206-S01575" H 2350 3850 40  0000 C CNN
F 2 "smt:D-1206" H 2350 3790 40  0001 C CNN
F 3 "" H 2350 4070 60  0000 C CNN
F 4 "CD1206-S01575" H 2355 4125 45  0001 C CNN "Part"
F 5 "Passive" H 2580 4240 50  0001 C CNN "Family"
	1    2350 3950
	0    1    -1   0   
$EndComp
Wire Wire Line
	2350 4050 2350 4300
Wire Wire Line
	2800 3750 2350 3750
Wire Wire Line
	2350 3750 2350 3850
Connection ~ 2800 3750
Wire Wire Line
	2800 3750 2800 3850
$Comp
L connectors:TEST-POINT TP1
U 1 1
P 4100 650
F 0 "TP1" H 4050 725 60  0000 L BNB
F 1 "AREF" H 4050 550 40  0000 L TNN
F 2 "conn-wire-pads:TEST-POINT-50" H 3950 625 60  0001 C CNN
F 3 "" H 4050 725 60  0001 C CNN
F 4 "Virtual" H 4050 850 40  0001 L BNN "Family"
	1    4100 650 
	-1   0    0    -1  
$EndComp
Wire Wire Line
	4600 950  4500 950 
Wire Wire Line
	4250 650  4600 650 
Wire Wire Line
	4600 650  4600 950 
$Comp
L power:GND #PWR0138
U 1 1
P 4250 1000
F 0 "#PWR0138" H 4250 1050 30  0001 C CNN
F 1 "GND" H 4250 875 30  0001 C CNN
F 2 "" H 4250 1000 60  0000 C CNN
F 3 "" H 4250 1000 60  0000 C CNN
	1    4250 1000
	1    0    0    -1  
$EndComp
Wire Wire Line
	4300 950  4250 950 
Wire Wire Line
	4250 950  4250 1000
$Comp
L connectors:HEADER-1x01 J11
U 1 1
P 2450 5700
F 0 "J11" H 2400 5800 60  0000 L BNB
F 1 "RESET-SW" V 2650 5700 40  0000 C CNN
F 2 "conn-wire-pads:WP-50mil-1x01" H 2300 5675 60  0001 C CNN
F 3 "" H 2400 5775 60  0001 C CNN
F 4 "-" H 2400 5900 40  0001 L BNN "Part"
F 5 "Virtual" H 2400 6000 40  0001 L BNN "Family"
	1    2450 5700
	-1   0    0    -1  
$EndComp
$Comp
L passive:CAP C6
U 1 1
P 1650 4300
F 0 "C6" H 1680 4390 60  0000 L CNB
F 1 "100nF" H 1680 4210 45  0000 L CNN
F 2 "smt:C-0603" H 1680 4140 40  0001 L CNN
F 3 "" H 1680 4060 45  0001 L CNN
F 4 "-" H 1690 4465 45  0001 L CNN "Part"
F 5 "Passive" H 1690 4520 50  0001 L CNN "Family"
	1    1650 4300
	0    -1   -1   0   
$EndComp
Wire Wire Line
	1550 4300 1250 4300
Wire Wire Line
	1750 4300 2350 4300
Wire Wire Line
	2600 5700 2800 5700
Wire Wire Line
	2800 5200 2800 5700
Wire Wire Line
	3450 2050 3450 2600
Wire Wire Line
	3450 2050 5050 2050
Wire Wire Line
	3900 6150 3900 5200
Wire Wire Line
	3900 6150 5050 6150
Wire Wire Line
	3900 5200 3350 5200
Text Label 4500 2050 0    60   ~ 0
RESET
Wire Wire Line
	7250 3750 8100 3750
$Comp
L connectors:TEST-POINT TP2
U 1 1
P 3100 2600
F 0 "TP2" H 3050 2675 60  0000 L BNB
F 1 "RESET" H 3050 2500 40  0000 L TNN
F 2 "conn-wire-pads:TEST-POINT-50" H 2950 2575 60  0001 C CNN
F 3 "" H 3050 2675 60  0001 C CNN
F 4 "Virtual" H 3050 2800 40  0001 L BNN "Family"
	1    3100 2600
	-1   0    0    -1  
$EndComp
Wire Wire Line
	3250 2600 3450 2600
Connection ~ 3450 2600
Wire Wire Line
	3450 2600 3450 4300
Wire Wire Line
	5050 4050 4200 4050
Text Label 4200 4050 0    60   ~ 0
ON_BATT
Text Notes 4950 4050 2    60   ~ 0
A14
NoConn ~ 7250 1550
Wire Wire Line
	9300 6150 8650 6150
Wire Wire Line
	9300 6250 8650 6250
Text Label 8650 6150 0    60   ~ 0
OLRST
Text Label 8650 6250 0    60   ~ 0
ALS_INT
$Comp
L connectors:HEADER-1x04 J6
U 1 1
P 950 2550
F 0 "J6" H 900 2800 60  0000 L BNB
F 1 "PSU-SIG" V 1100 2550 40  0000 C CNN
F 2 "conn-header:HDR-M-1x04" H 950 2550 60  0001 C CNN
F 3 "" H 950 2550 60  0001 C CNN
F 4 "BCS-104-L-S-TE" H 900 2900 40  0001 L BNN "Part"
F 5 "Connector" H 900 3000 40  0001 L BNN "Family"
	1    950  2550
	-1   0    0    -1  
$EndComp
Text Label 1650 2700 2    60   ~ 0
SCL
Text Label 1650 2600 2    60   ~ 0
SDA
Wire Wire Line
	1100 2700 1650 2700
Wire Wire Line
	1100 2600 1650 2600
Text Notes 1450 900  0    80   ~ 16
PSU
Wire Notes Line
	600  2950 600  950 
Wire Notes Line
	2600 2950 600  2950
Wire Notes Line
	2600 950  2600 2950
Wire Notes Line
	600  950  2600 950 
$Comp
L power:SUP_+5V #PWR0113
U 1 1
P 2350 1500
F 0 "#PWR0113" H 2350 1725 30  0001 C CNN
F 1 "SUP_+5V" V 2275 1500 30  0001 C CNN
F 2 "" H 2250 1625 60  0001 C CNN
F 3 "" H 2350 1725 60  0001 C CNN
	1    2350 1500
	1    0    0    -1  
$EndComp
$Comp
L power:GND #PWR0110
U 1 1
P 1350 1600
AR Path="/5C5FE9DC" Ref="#PWR0110"  Part="1" 
AR Path="/5B9219B1/5C5FE9DC" Ref="#PWR?"  Part="1" 
F 0 "#PWR0110" H 1350 1650 30  0001 C CNN
F 1 "GND" H 1350 1475 30  0001 C CNN
F 2 "" H 1350 1600 60  0000 C CNN
F 3 "" H 1350 1600 60  0000 C CNN
	1    1350 1600
	1    0    0    -1  
$EndComp
Text Label 1650 2500 2    60   ~ 0
ON_BATT
Text Label 1650 2400 2    60   ~ 0
SYSOFF
Wire Wire Line
	1100 2500 1650 2500
Wire Wire Line
	1100 2400 1650 2400
Wire Wire Line
	2350 1800 2300 1800
Wire Wire Line
	1850 1700 1900 1700
$Comp
L connectors:HEADER-2x03 J10
U 1 1
P 2100 1800
AR Path="/5B7CBD03" Ref="J10"  Part="1" 
AR Path="/5B9219B1/5B7CBD03" Ref="J?"  Part="1" 
F 0 "J10" H 2000 2000 60  0000 L BNB
F 1 "PSU" H 2000 1600 40  0000 L TNN
F 2 "conn-header:HDR-M-2x03" H 2100 600 60  0001 C CNN
F 3 "" H 2100 600 60  0001 C CNN
F 4 "BCS-103-L-D-TE" H 2000 2100 40  0001 L BNN "Part"
F 5 "Connector" H 2000 2200 40  0001 L BNN "Family"
	1    2100 1800
	1    0    0    -1  
$EndComp
Wire Wire Line
	2350 1900 2350 2050
Wire Wire Line
	2300 1900 2350 1900
Wire Wire Line
	1850 1900 1850 2050
Wire Wire Line
	1900 1900 1850 1900
Text Label 1300 1300 0    50   ~ 0
VIN
$Comp
L power:GND #PWR02
U 1 1
P 1850 2050
AR Path="/5B7CBCEF" Ref="#PWR02"  Part="1" 
AR Path="/5B9219B1/5B7CBCEF" Ref="#PWR?"  Part="1" 
F 0 "#PWR02" H 1850 2100 30  0001 C CNN
F 1 "GND" H 1850 1925 30  0001 C CNN
F 2 "" H 1850 2050 60  0000 C CNN
F 3 "" H 1850 2050 60  0000 C CNN
	1    1850 2050
	1    0    0    -1  
$EndComp
$Comp
L power:GND #PWR03
U 1 1
P 2350 2050
AR Path="/5B7CBCE9" Ref="#PWR03"  Part="1" 
AR Path="/5B9219B1/5B7CBCE9" Ref="#PWR?"  Part="1" 
F 0 "#PWR03" H 2350 2100 30  0001 C CNN
F 1 "GND" H 2350 1925 30  0001 C CNN
F 2 "" H 2350 2050 60  0000 C CNN
F 3 "" H 2350 2050 60  0000 C CNN
	1    2350 2050
	1    0    0    -1  
$EndComp
Wire Wire Line
	1200 1400 1350 1400
Wire Wire Line
	1350 1500 1350 1600
Wire Wire Line
	1350 1400 1350 1500
Connection ~ 1350 1500
Wire Wire Line
	1200 1500 1350 1500
$Comp
L connectors:BARREL_JACK J1
U 1 1
P 1000 1400
AR Path="/5B7CBCD8" Ref="J1"  Part="1" 
AR Path="/5B9219B1/5B7CBCD8" Ref="J?"  Part="1" 
F 0 "J1" H 900 1600 60  0000 L BNB
F 1 "-" H 900 1250 40  0001 L TNN
F 2 "conn-power:CUI-P1J-021-SMT" H 1050 1400 60  0001 C CNN
F 3 "" H 1050 1400 60  0001 C CNN
F 4 "PJ1-021-SMT-TR" H 800 1200 40  0000 L BNN "Part"
F 5 "Connector" H 900 1800 40  0001 L BNN "Family"
	1    1000 1400
	-1   0    0    -1  
$EndComp
Connection ~ 4600 950 
Wire Wire Line
	4600 950  4600 1750
Wire Wire Line
	1850 1300 1850 1700
Connection ~ 1850 1700
Wire Wire Line
	1850 1700 1850 1800
Wire Wire Line
	1850 1800 1900 1800
Wire Wire Line
	2300 1700 2350 1700
Wire Wire Line
	2350 1500 2350 1700
Connection ~ 2350 1700
Wire Wire Line
	2350 1700 2350 1800
Wire Wire Line
	1200 1300 1850 1300
$EndSCHEMATC
